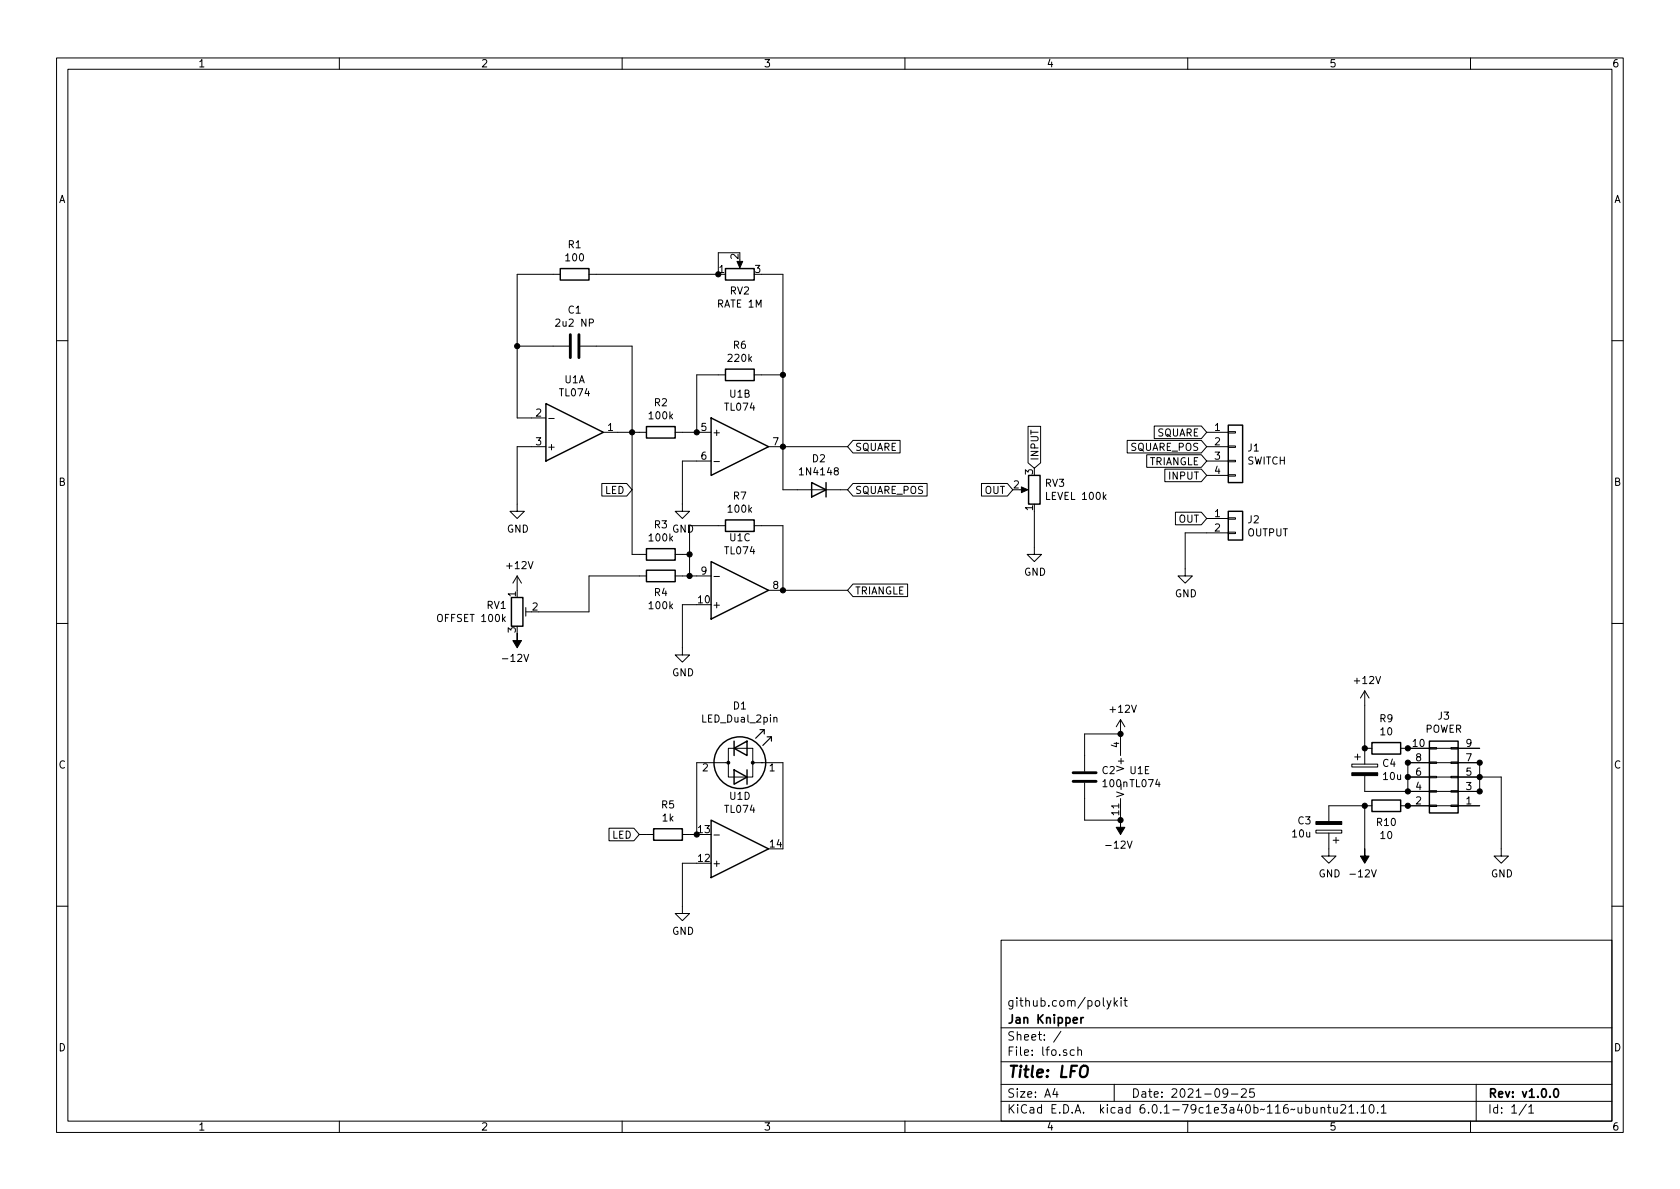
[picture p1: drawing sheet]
EESchema Schematic File Version 4
EELAYER 30 0
EELAYER END
$Descr A4 11693 8268
encoding utf-8
Sheet 1 1
Title "LFO"
Date "2021-09-25"
Rev "v1.0.0"
Comp "Jan Knipper"
Comment1 "github.com/polykit"
Comment2 ""
Comment3 ""
Comment4 ""
$EndDescr
$Comp
L Amplifier_Operational:TL074 U1
U 2 1
P 5150 3100
F 0 "U1" H 5150 3467 50  0000 C CNN
F 1 "TL074" H 5150 3376 50  0000 C CNN
F 2 "Package_DIP:DIP-14_W7.62mm_Socket_LongPads" H 5100 3200 50  0001 C CNN
F 3 "http://www.ti.com/lit/ds/symlink/tl071.pdf" H 5200 3300 50  0001 C CNN
	2    5150 3100
	1    0    0    -1  
$EndComp
$Comp
L Amplifier_Operational:TL074 U1
U 3 1
P 5150 4100
F 0 "U1" H 5150 3733 50  0000 C CNN
F 1 "TL074" H 5150 3824 50  0000 C CNN
F 2 "Package_DIP:DIP-14_W7.62mm_Socket_LongPads" H 5100 4200 50  0001 C CNN
F 3 "http://www.ti.com/lit/ds/symlink/tl071.pdf" H 5200 4300 50  0001 C CNN
	3    5150 4100
	1    0    0    1   
$EndComp
$Comp
L Amplifier_Operational:TL074 U1
U 4 1
P 5150 5900
F 0 "U1" H 5150 5533 50  0000 C CNN
F 1 "TL074" H 5150 5624 50  0000 C CNN
F 2 "Package_DIP:DIP-14_W7.62mm_Socket_LongPads" H 5100 6000 50  0001 C CNN
F 3 "http://www.ti.com/lit/ds/symlink/tl071.pdf" H 5200 6100 50  0001 C CNN
	4    5150 5900
	1    0    0    1   
$EndComp
$Comp
L Amplifier_Operational:TL074 U1
U 5 1
P 7900 5400
F 0 "U1" H 7858 5446 50  0000 L CNN
F 1 "TL074" H 7858 5355 50  0000 L CNN
F 2 "Package_DIP:DIP-14_W7.62mm_Socket_LongPads" H 7850 5500 50  0001 C CNN
F 3 "http://www.ti.com/lit/ds/symlink/tl071.pdf" H 7950 5600 50  0001 C CNN
	5    7900 5400
	1    0    0    -1  
$EndComp
$Comp
L power:GND #PWR0101
U 1 1
P 3600 3500
F 0 "#PWR0101" H 3600 3250 50  0001 C CNN
F 1 "GND" H 3605 3327 50  0000 C CNN
F 2 "" H 3600 3500 50  0001 C CNN
F 3 "" H 3600 3500 50  0001 C CNN
	1    3600 3500
	1    0    0    -1  
$EndComp
$Comp
L Device:C C1
U 1 1
P 4000 2400
F 0 "C1" V 3748 2400 50  0000 C CNN
F 1 "2u2 NP" V 3839 2400 50  0000 C CNN
F 2 "Capacitor_THT:C_Rect_L7.0mm_W3.5mm_P5.00mm" H 4038 2250 50  0001 C CNN
F 3 "~" H 4000 2400 50  0001 C CNN
	1    4000 2400
	0    1    1    0   
$EndComp
$Comp
L Device:R R2
U 1 1
P 4600 3000
F 0 "R2" V 4393 3000 50  0000 C CNN
F 1 "100k" V 4484 3000 50  0000 C CNN
F 2 "Resistor_THT:R_Axial_DIN0207_L6.3mm_D2.5mm_P10.16mm_Horizontal" V 4530 3000 50  0001 C CNN
F 3 "~" H 4600 3000 50  0001 C CNN
	1    4600 3000
	0    1    1    0   
$EndComp
Wire Wire Line
	4750 3000 4850 3000
$Comp
L power:GND #PWR0102
U 1 1
P 4750 3500
F 0 "#PWR0102" H 4750 3250 50  0001 C CNN
F 1 "GND" H 4755 3327 50  0000 C CNN
F 2 "" H 4750 3500 50  0001 C CNN
F 3 "" H 4750 3500 50  0001 C CNN
	1    4750 3500
	1    0    0    -1  
$EndComp
Wire Wire Line
	4850 3200 4750 3200
Wire Wire Line
	4750 3200 4750 3500
Wire Wire Line
	3700 3100 3600 3100
Wire Wire Line
	3600 3100 3600 3500
Wire Wire Line
	3700 2900 3600 2900
Wire Wire Line
	3600 2900 3600 2400
Wire Wire Line
	3600 2400 3850 2400
$Comp
L Amplifier_Operational:TL074 U1
U 1 1
P 4000 3000
F 0 "U1" H 4000 2633 50  0000 C CNN
F 1 "TL074" H 4000 2724 50  0000 C CNN
F 2 "Package_DIP:DIP-14_W7.62mm_Socket_LongPads" H 3950 3100 50  0001 C CNN
F 3 "http://www.ti.com/lit/ds/symlink/tl071.pdf" H 4050 3200 50  0001 C CNN
	1    4000 3000
	1    0    0    1   
$EndComp
Wire Wire Line
	4300 3000 4400 3000
Wire Wire Line
	4400 2400 4400 3000
Wire Wire Line
	4150 2400 4400 2400
Wire Wire Line
	4400 3000 4450 3000
Connection ~ 4400 3000
$Comp
L Device:R R6
U 1 1
P 5150 2600
F 0 "R6" V 4943 2600 50  0000 C CNN
F 1 "220k" V 5034 2600 50  0000 C CNN
F 2 "Resistor_THT:R_Axial_DIN0207_L6.3mm_D2.5mm_P10.16mm_Horizontal" V 5080 2600 50  0001 C CNN
F 3 "~" H 5150 2600 50  0001 C CNN
	1    5150 2600
	0    1    1    0   
$EndComp
Wire Wire Line
	5000 2600 4850 2600
Wire Wire Line
	4850 2600 4850 3000
Connection ~ 4850 3000
Wire Wire Line
	5300 2600 5450 2600
Wire Wire Line
	5450 2600 5450 3100
$Comp
L Device:R R1
U 1 1
P 4000 1900
F 0 "R1" V 3793 1900 50  0000 C CNN
F 1 "100" V 3884 1900 50  0000 C CNN
F 2 "Resistor_THT:R_Axial_DIN0207_L6.3mm_D2.5mm_P10.16mm_Horizontal" V 3930 1900 50  0001 C CNN
F 3 "~" H 4000 1900 50  0001 C CNN
	1    4000 1900
	0    1    1    0   
$EndComp
Wire Wire Line
	3600 2400 3600 1900
Wire Wire Line
	3600 1900 3850 1900
Connection ~ 3600 2400
$Comp
L Device:R_POT RV2
U 1 1
P 5150 1900
F 0 "RV2" V 5035 1900 50  0000 C CNN
F 1 "RATE 1M" V 4944 1900 50  0000 C CNN
F 2 "Potentiometer_THT:Potentiometer_Alpha_RD901F-40-00D_Single_Vertical" H 5150 1900 50  0001 C CNN
F 3 "~" H 5150 1900 50  0001 C CNN
	1    5150 1900
	0    -1   -1   0   
$EndComp
Wire Wire Line
	5150 1750 5000 1750
Wire Wire Line
	5000 1750 5000 1900
Wire Wire Line
	4150 1900 5000 1900
Connection ~ 5000 1900
Wire Wire Line
	5300 1900 5450 1900
Wire Wire Line
	5450 1900 5450 2600
Connection ~ 5450 2600
Text GLabel 5900 3100 2    50   Input ~ 0
SQUARE
$Comp
L Diode:1N4148 D2
U 1 1
P 5700 3400
F 0 "D2" H 5700 3183 50  0000 C CNN
F 1 "1N4148" H 5700 3274 50  0000 C CNN
F 2 "Diode_THT:D_DO-35_SOD27_P7.62mm_Horizontal" H 5700 3225 50  0001 C CNN
F 3 "https://assets.nexperia.com/documents/data-sheet/1N4148_1N4448.pdf" H 5700 3400 50  0001 C CNN
	1    5700 3400
	-1   0    0    1   
$EndComp
Wire Wire Line
	5450 3100 5450 3400
Wire Wire Line
	5450 3400 5550 3400
Connection ~ 5450 3100
Wire Wire Line
	5450 3100 5900 3100
Text GLabel 5900 3400 2    50   Input ~ 0
SQUARE_POS
Wire Wire Line
	5850 3400 5900 3400
$Comp
L Device:R R3
U 1 1
P 4600 3850
F 0 "R3" V 4393 3850 50  0000 C CNN
F 1 "100k" V 4484 3850 50  0000 C CNN
F 2 "Resistor_THT:R_Axial_DIN0207_L6.3mm_D2.5mm_P10.16mm_Horizontal" V 4530 3850 50  0001 C CNN
F 3 "~" H 4600 3850 50  0001 C CNN
	1    4600 3850
	0    1    1    0   
$EndComp
Wire Wire Line
	4850 4000 4800 4000
$Comp
L power:GND #PWR0103
U 1 1
P 4750 4500
F 0 "#PWR0103" H 4750 4250 50  0001 C CNN
F 1 "GND" H 4755 4327 50  0000 C CNN
F 2 "" H 4750 4500 50  0001 C CNN
F 3 "" H 4750 4500 50  0001 C CNN
	1    4750 4500
	1    0    0    -1  
$EndComp
Wire Wire Line
	4850 4200 4750 4200
Wire Wire Line
	4750 4200 4750 4500
$Comp
L Device:R R4
U 1 1
P 4600 4000
F 0 "R4" V 4715 4000 50  0000 C CNN
F 1 "100k" V 4806 4000 50  0000 C CNN
F 2 "Resistor_THT:R_Axial_DIN0207_L6.3mm_D2.5mm_P10.16mm_Horizontal" V 4530 4000 50  0001 C CNN
F 3 "~" H 4600 4000 50  0001 C CNN
	1    4600 4000
	0    1    1    0   
$EndComp
Wire Wire Line
	4750 3850 4800 3850
Wire Wire Line
	4800 3850 4800 4000
Connection ~ 4800 4000
Wire Wire Line
	4800 4000 4750 4000
Wire Wire Line
	4450 3850 4400 3850
Wire Wire Line
	4400 3850 4400 3000
$Comp
L Device:R_POT_TRIM RV1
U 1 1
P 3600 4250
F 0 "RV1" H 3530 4296 50  0000 R CNN
F 1 "OFFSET 100k" H 3530 4205 50  0000 R CNN
F 2 "Potentiometer_THT:Potentiometer_ACP_CA9-H5_Horizontal" H 3600 4250 50  0001 C CNN
F 3 "~" H 3600 4250 50  0001 C CNN
	1    3600 4250
	1    0    0    -1  
$EndComp
Wire Wire Line
	4450 4000 4100 4000
Wire Wire Line
	4100 4000 4100 4250
Wire Wire Line
	4100 4250 3750 4250
$Comp
L power:+12V #PWR0104
U 1 1
P 3600 4100
F 0 "#PWR0104" H 3600 3950 50  0001 C CNN
F 1 "+12V" H 3615 4273 50  0000 C CNN
F 2 "" H 3600 4100 50  0001 C CNN
F 3 "" H 3600 4100 50  0001 C CNN
	1    3600 4100
	1    0    0    -1  
$EndComp
$Comp
L power:-12V #PWR0105
U 1 1
P 3600 4400
F 0 "#PWR0105" H 3600 4500 50  0001 C CNN
F 1 "-12V" H 3615 4573 50  0000 C CNN
F 2 "" H 3600 4400 50  0001 C CNN
F 3 "" H 3600 4400 50  0001 C CNN
	1    3600 4400
	-1   0    0    1   
$EndComp
$Comp
L Device:R R7
U 1 1
P 5150 3650
F 0 "R7" V 4943 3650 50  0000 C CNN
F 1 "100k" V 5034 3650 50  0000 C CNN
F 2 "Resistor_THT:R_Axial_DIN0207_L6.3mm_D2.5mm_P10.16mm_Horizontal" V 5080 3650 50  0001 C CNN
F 3 "~" H 5150 3650 50  0001 C CNN
	1    5150 3650
	0    1    1    0   
$EndComp
Wire Wire Line
	5000 3650 4800 3650
Wire Wire Line
	4800 3650 4800 3850
Connection ~ 4800 3850
Wire Wire Line
	5300 3650 5450 3650
Wire Wire Line
	5450 3650 5450 4100
Wire Wire Line
	5450 4100 5900 4100
Connection ~ 5450 4100
Text GLabel 5900 4100 2    50   Input ~ 0
TRIANGLE
$Comp
L power:GND #PWR0106
U 1 1
P 4750 6300
F 0 "#PWR0106" H 4750 6050 50  0001 C CNN
F 1 "GND" H 4755 6127 50  0000 C CNN
F 2 "" H 4750 6300 50  0001 C CNN
F 3 "" H 4750 6300 50  0001 C CNN
	1    4750 6300
	1    0    0    -1  
$EndComp
Wire Wire Line
	4850 6000 4750 6000
Wire Wire Line
	4750 6000 4750 6300
Text GLabel 4450 5800 0    50   Input ~ 0
LED
Text GLabel 4400 3400 0    50   Input ~ 0
LED
$Comp
L Device:R R5
U 1 1
P 4650 5800
F 0 "R5" V 4443 5800 50  0000 C CNN
F 1 "1k" V 4534 5800 50  0000 C CNN
F 2 "Resistor_THT:R_Axial_DIN0207_L6.3mm_D2.5mm_P10.16mm_Horizontal" V 4580 5800 50  0001 C CNN
F 3 "~" H 4650 5800 50  0001 C CNN
	1    4650 5800
	0    1    1    0   
$EndComp
Wire Wire Line
	4850 5800 4800 5800
Wire Wire Line
	4500 5800 4450 5800
$Comp
L Device:LED_Dual_2pin D1
U 1 1
P 5150 5300
F 0 "D1" H 5150 5696 50  0000 C CNN
F 1 "LED_Dual_2pin" H 5150 5605 50  0000 C CNN
F 2 "LED_THT:LED_D5.0mm" H 5150 5300 50  0001 C CNN
F 3 "~" H 5150 5300 50  0001 C CNN
	1    5150 5300
	1    0    0    -1  
$EndComp
Wire Wire Line
	5450 5300 5450 5900
Wire Wire Line
	4850 5300 4850 5800
Connection ~ 4850 5800
Text GLabel 8400 3000 0    50   Input ~ 0
SQUARE
Text GLabel 8400 3100 0    50   Input ~ 0
SQUARE_POS
Text GLabel 8400 3200 0    50   Input ~ 0
TRIANGLE
$Comp
L Connector_Generic:Conn_01x04 J1
U 1 1
P 8600 3100
F 0 "J1" H 8680 3092 50  0000 L CNN
F 1 "SWITCH" H 8680 3001 50  0000 L CNN
F 2 "Connector_Molex:Molex_KK-254_AE-6410-04A_1x04_P2.54mm_Vertical" H 8600 3100 50  0001 C CNN
F 3 "~" H 8600 3100 50  0001 C CNN
	1    8600 3100
	1    0    0    -1  
$EndComp
Text GLabel 8400 3300 0    50   Input ~ 0
INPUT
$Comp
L Connector_Generic:Conn_01x02 J2
U 1 1
P 8600 3600
F 0 "J2" H 8680 3592 50  0000 L CNN
F 1 "OUTPUT" H 8680 3501 50  0000 L CNN
F 2 "Connector_Molex:Molex_KK-254_AE-6410-02A_1x02_P2.54mm_Vertical" H 8600 3600 50  0001 C CNN
F 3 "~" H 8600 3600 50  0001 C CNN
	1    8600 3600
	1    0    0    -1  
$EndComp
$Comp
L power:GND #PWR0107
U 1 1
P 8250 3950
F 0 "#PWR0107" H 8250 3700 50  0001 C CNN
F 1 "GND" H 8255 3777 50  0000 C CNN
F 2 "" H 8250 3950 50  0001 C CNN
F 3 "" H 8250 3950 50  0001 C CNN
	1    8250 3950
	1    0    0    -1  
$EndComp
Wire Wire Line
	8400 3700 8250 3700
Wire Wire Line
	8250 3700 8250 3950
Text GLabel 8400 3600 0    50   Input ~ 0
OUT
$Comp
L Device:R_POT RV3
U 1 1
P 7200 3400
F 0 "RV3" H 7130 3354 50  0000 R CNN
F 1 "LEVEL 100k" H 7130 3445 50  0000 R CNN
F 2 "Potentiometer_THT:Potentiometer_Alpha_RD901F-40-00D_Single_Vertical" H 7200 3400 50  0001 C CNN
F 3 "~" H 7200 3400 50  0001 C CNN
	1    7200 3400
	-1   0    0    1   
$EndComp
Text GLabel 7200 3250 1    50   Input ~ 0
INPUT
Text GLabel 7050 3400 0    50   Input ~ 0
OUT
$Comp
L power:GND #PWR0108
U 1 1
P 7200 3800
F 0 "#PWR0108" H 7200 3550 50  0001 C CNN
F 1 "GND" H 7205 3627 50  0000 C CNN
F 2 "" H 7200 3800 50  0001 C CNN
F 3 "" H 7200 3800 50  0001 C CNN
	1    7200 3800
	1    0    0    -1  
$EndComp
Wire Wire Line
	7200 3550 7200 3800
$Comp
L Device:C C2
U 1 1
P 7550 5400
F 0 "C2" H 7665 5446 50  0000 L CNN
F 1 "100n" H 7665 5355 50  0000 L CNN
F 2 "Capacitor_THT:C_Disc_D3.0mm_W2.0mm_P2.50mm" H 7588 5250 50  0001 C CNN
F 3 "~" H 7550 5400 50  0001 C CNN
	1    7550 5400
	1    0    0    -1  
$EndComp
Wire Wire Line
	7800 5100 7550 5100
Wire Wire Line
	7550 5100 7550 5250
Wire Wire Line
	7550 5550 7550 5700
Wire Wire Line
	7550 5700 7800 5700
$Comp
L power:-12V #PWR0109
U 1 1
P 7800 5700
F 0 "#PWR0109" H 7800 5800 50  0001 C CNN
F 1 "-12V" H 7815 5873 50  0000 C CNN
F 2 "" H 7800 5700 50  0001 C CNN
F 3 "" H 7800 5700 50  0001 C CNN
	1    7800 5700
	-1   0    0    1   
$EndComp
$Comp
L power:+12V #PWR0110
U 1 1
P 7800 5100
F 0 "#PWR0110" H 7800 4950 50  0001 C CNN
F 1 "+12V" H 7815 5273 50  0000 C CNN
F 2 "" H 7800 5100 50  0001 C CNN
F 3 "" H 7800 5100 50  0001 C CNN
	1    7800 5100
	1    0    0    -1  
$EndComp
$Comp
L Connector_Generic:Conn_02x05_Odd_Even J3
U 1 1
P 10100 5400
F 0 "J3" H 10150 4975 50  0000 C CNN
F 1 "POWER" H 10150 5066 50  0000 C CNN
F 2 "Connector_IDC:IDC-Header_2x05_P2.54mm_Vertical" H 10100 5400 50  0001 C CNN
F 3 "~" H 10100 5400 50  0001 C CNN
	1    10100 5400
	-1   0    0    1   
$EndComp
Connection ~ 7800 5100
Connection ~ 7800 5700
Wire Wire Line
	9800 5200 10300 5200
Wire Wire Line
	10300 5300 9800 5300
Wire Wire Line
	9800 5400 10300 5400
Wire Wire Line
	10300 5500 9800 5500
Wire Wire Line
	9800 5600 10300 5600
Wire Wire Line
	10300 5300 10300 5400
Connection ~ 10300 5300
Connection ~ 10300 5400
Wire Wire Line
	10300 5400 10300 5500
Connection ~ 10300 5500
Wire Wire Line
	9800 5300 9800 5400
Connection ~ 9800 5300
Connection ~ 9800 5400
Wire Wire Line
	9800 5500 9800 5400
Connection ~ 9800 5500
$Comp
L Device:R R9
U 1 1
P 9650 5200
F 0 "R9" V 9857 5200 50  0000 C CNN
F 1 "10" V 9766 5200 50  0000 C CNN
F 2 "Resistor_THT:R_Axial_DIN0207_L6.3mm_D2.5mm_P10.16mm_Horizontal" V 9580 5200 50  0001 C CNN
F 3 "~" H 9650 5200 50  0001 C CNN
	1    9650 5200
	0    -1   -1   0   
$EndComp
$Comp
L Device:R R10
U 1 1
P 9650 5600
F 0 "R10" V 9535 5600 50  0000 C CNN
F 1 "10" V 9444 5600 50  0000 C CNN
F 2 "Resistor_THT:R_Axial_DIN0207_L6.3mm_D2.5mm_P10.16mm_Horizontal" V 9580 5600 50  0001 C CNN
F 3 "~" H 9650 5600 50  0001 C CNN
	1    9650 5600
	0    -1   -1   0   
$EndComp
$Comp
L power:-12V #PWR0111
U 1 1
P 9500 5900
F 0 "#PWR0111" H 9500 6000 50  0001 C CNN
F 1 "-12V" H 9515 6073 50  0000 C CNN
F 2 "" H 9500 5900 50  0001 C CNN
F 3 "" H 9500 5900 50  0001 C CNN
	1    9500 5900
	-1   0    0    1   
$EndComp
$Comp
L power:+12V #PWR0112
U 1 1
P 9500 4900
F 0 "#PWR0112" H 9500 4750 50  0001 C CNN
F 1 "+12V" H 9515 5073 50  0000 C CNN
F 2 "" H 9500 4900 50  0001 C CNN
F 3 "" H 9500 4900 50  0001 C CNN
	1    9500 4900
	1    0    0    -1  
$EndComp
$Comp
L power:GND #PWR0113
U 1 1
P 10450 5900
F 0 "#PWR0113" H 10450 5650 50  0001 C CNN
F 1 "GND" H 10455 5727 50  0000 C CNN
F 2 "" H 10450 5900 50  0001 C CNN
F 3 "" H 10450 5900 50  0001 C CNN
	1    10450 5900
	1    0    0    -1  
$EndComp
Wire Wire Line
	10300 5400 10450 5400
$Comp
L Device:CP C4
U 1 1
P 9500 5350
F 0 "C4" H 9618 5396 50  0000 L CNN
F 1 "10u" H 9618 5305 50  0000 L CNN
F 2 "Capacitor_THT:CP_Radial_D5.0mm_P2.50mm" H 9538 5200 50  0001 C CNN
F 3 "~" H 9500 5350 50  0001 C CNN
	1    9500 5350
	1    0    0    -1  
$EndComp
Connection ~ 9500 5200
$Comp
L Device:CP C3
U 1 1
P 9250 5750
F 0 "C3" H 9368 5704 50  0000 L CNN
F 1 "10u" H 9368 5795 50  0000 L CNN
F 2 "Capacitor_THT:CP_Radial_D5.0mm_P2.50mm" H 9288 5600 50  0001 C CNN
F 3 "~" H 9250 5750 50  0001 C CNN
	1    9250 5750
	-1   0    0    1   
$EndComp
$Comp
L power:GND #PWR0114
U 1 1
P 9250 5900
F 0 "#PWR0114" H 9250 5650 50  0001 C CNN
F 1 "GND" H 9255 5727 50  0000 C CNN
F 2 "" H 9250 5900 50  0001 C CNN
F 3 "" H 9250 5900 50  0001 C CNN
	1    9250 5900
	1    0    0    -1  
$EndComp
Wire Wire Line
	9500 5500 9800 5500
Wire Wire Line
	9500 5600 9250 5600
Connection ~ 9500 5600
Wire Wire Line
	9500 5600 9500 5900
Wire Wire Line
	10450 5400 10450 5900
Wire Wire Line
	9500 4900 9500 5200
$EndSCHEMATC
